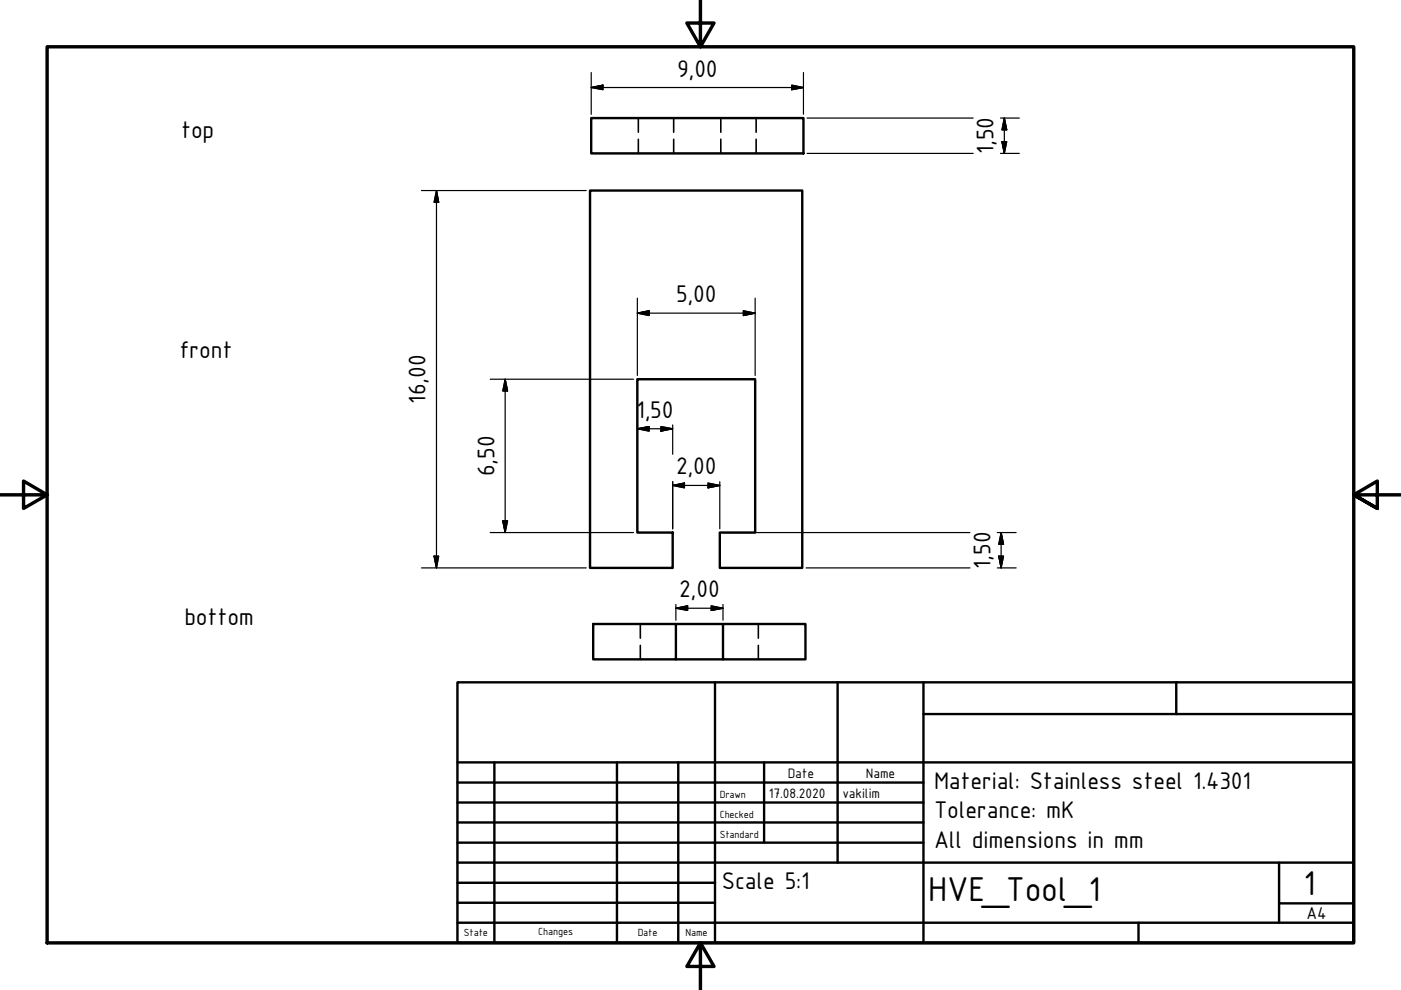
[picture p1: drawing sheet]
<svg xmlns="http://www.w3.org/2000/svg" width="297mm" height="210mm" viewBox="0 0 297 210" stroke-linecap="round" stroke-linejoin="round" font-family="sans-serif">
<!-- layer: Visible (ISO) -->
<path d="M125.3 25h45v7.5h-45zM125.1 40.4h45v80h-17.5v-7.5h7.5v-32.5h-25v32.5h7.5v7.5h-17.5zM125.8 132.3h17.5v7.5h-17.5zM143.3 139.8h10M143.3 132.3h10M153.3 132.3h17.5v7.5h-17.5z" fill="none" stroke="#000" stroke-width=".51"/>
<!-- layer: Hidden (ISO) -->
<path d="M135.3 25v3M135.3 29.5v3M142.8 25v3M142.8 29.5v3M152.8 25v3M152.8 29.5v3M160.3 25v3M160.3 29.5v3M135.8 132.3v3M135.8 136.8v3M160.8 132.3v3M160.8 136.8v3" fill="none" stroke="#000" stroke-width=".34"/>
<!-- layer: Border (ISO) -->
<path d="M148.5 -.1v10l-2.9-5h5.8l-2.9 5M10 9.9h277v190h-277zM0 104.9h10l-5-2.9v5.8l5-2.9M297 104.9h-10l5-2.9v5.8l-5-2.9 5 2.9M148.5 199.9l2.9 5h-5.8l2.9-5v10" fill="none" stroke="#000" stroke-width=".72"/>
<!-- layer: Title (ISO) -->
<g fill="none" stroke="#000" stroke-width=".51">
<path d="M97 144.7h190v55.2h-190zM151.6 144.7v55.2M177.6 144.7v38.2M195.8 151.4h91.2M195.8 144.7v55.2M249.4 144.7v6.7M97 165.9h98.8M97 170.2h98.8M97 174.4h98.8M97 178.7h98.8M97 161.6h190M104.8 161.6v38.3"/>
<path d="M130.8 161.6v38.3M143.8 161.6v38.3M162 161.6v17.1M97 195.6h190M97 182.9h190M97 187.2h54.6M97 191.4h54.6M241.4 195.6v4.3M271.2 191.5h15.8M271.2 182.9v12.7"/>
</g>
<!-- layer: Dimension (ISO) -->
<g fill="none" stroke="#000" stroke-width=".25">
<path d="M125.3 18.6l2.5-.6v1zM125.3 18.6h45M125.3 15.4v8.8M167.9 18l2.4 .6-2.4 .4zM170.3 15.4v8.8M171.1 32.5h35.2M171.1 25h35.2M212.1 32.5h4M212.1 25h4M212.4 30h1l-.5 2.5zM212.9 25l.5 2.5h-1zM212.9 25v7.5"/>
<path d="M89.4 40.4h34.9M92.5 40.4l.5 2.5h-1zM92.5 40.4v80M135.1 66.4l2.5-.5v1zM135.1 66.4h25M135.1 63.2v16.4M157.6 65.9l2.5 .5-2.5 .5zM160.1 63.2v16.4M103.9 80.4h30.4M107.1 80.4l.5 2.5h-1zM107.1 80.4v32.5M135.1 90.9l2.5-.5v1z"/>
<path d="M135.1 90.9h7.5M140.1 90.4l2.5 .5-2.5 .5zM142.6 90.1v6.2M92 117.9h1l-.5 2.5zM103.9 112.9h30.4M106.6 110.4h1l-.5 2.5zM142.6 102.9l2.5-.5v1zM142.6 102.9h10M142.6 102.1v10M150.1 102.4l2.5 .5-2.5 .5zM152.6 102.1v10M153.4 112.9h52.3"/>
<path d="M211.5 112.9h3.9M211.8 117.9h1l-.5 2.5zM212.3 112.9l.5 2.5h-1zM212.3 112.9v7.5M89.4 120.4h34.9M143.3 129l2.5-.5v.9zM143.3 129h10M143.3 128.2v3.3M150.8 128.5l2.5 .5-2.5 .4zM153.3 128.2v3.3M170.9 120.4h34.8M211.5 120.4h3.9"/>
</g>
<g fill="#000" stroke="#000" stroke-width=".25">
<path d="M125.3 18.6l2.5-.6zM125.3 18.6l2.5-.6v1zM167.9 19l2.4-.4zM167.9 18l2.4 .6-2.4 .4zM212.4 30l.5 2.5zM212.4 30h1l-.5 2.5zM212.9 25l.5 2.5zM212.9 25l.5 2.5h-1zM92.5 40.4l.5 2.5zM92.5 40.4l.5 2.5h-1zM135.1 66.4l2.5-.5zM135.1 66.4l2.5-.5v1z"/>
<path d="M157.6 66.9l2.5-.5zM157.6 65.9l2.5 .5-2.5 .5zM107.1 80.4l.5 2.5zM107.1 80.4l.5 2.5h-1zM135.1 90.9l2.5-.5zM135.1 90.9l2.5-.5v1zM140.1 91.4l2.5-.5zM140.1 90.4l2.5 .5-2.5 .5zM92 117.9l.5 2.5zM92 117.9h1l-.5 2.5zM106.6 110.4l.5 2.5zM106.6 110.4h1l-.5 2.5z"/>
<path d="M142.6 102.9l2.5-.5zM142.6 102.9l2.5-.5v1zM150.1 103.4l2.5-.5zM150.1 102.4l2.5 .5-2.5 .5zM211.8 117.9l.5 2.5zM211.8 117.9h1l-.5 2.5zM212.3 112.9l.5 2.5zM212.3 112.9l.5 2.5h-1zM143.3 129l2.5-.5zM143.3 129l2.5-.5v.9zM150.8 129.4l2.5-.4zM150.8 128.5l2.5 .5-2.5 .4z"/>
</g>
<g font-size="7.9">
<text x="196.8" y="191">HVE_Tool_1</text>
<text x="276.4" y="189.7">1</text>
</g>
<g font-size="5.5">
<text x="143.6" y="16.2">9,00</text>
<text x="38.4" y="29.3">top</text>
<text x="210.7" y="32.7" transform="rotate(-90 210.7 32.7)">1,50</text>
<text x="143.3" y="64.1">5,00</text>
<text x="38.1" y="75.8">front</text>
<text x="90.2" y="85.6" transform="rotate(-90 90.2 85.6)">16,00</text>
<text x="134.9" y="88.6">1</text>
<text x="136.7" y="88.6">,50</text>
<text x="104.8" y="100.9" transform="rotate(-90 104.8 100.9)">6,50</text>
<text x="143.3" y="100.6">2,00</text>
<text x="210" y="120.6" transform="rotate(-90 210 120.6)">1,50</text>
<text x="144" y="126.6">2,00</text>
<text x="39.1" y="132.6">bottom</text>
<text x="198" y="167.3">Material: Stainless steel 1.4301</text>
<text x="198" y="173.5">Tolerance: mK</text>
<text x="198" y="179.8">All dimensions in mm</text>
<text x="153.1" y="188.4">Scale 5:1</text>
</g>
<text font-size="3.9" x="277" y="194.8">A4</text>
<g font-size="3.1">
<text x="167" y="164.9">Date</text>
<text x="183.6" y="164.9">Name</text>
<text x="163" y="169.1">17.08.2020</text>
<text x="178.6" y="169.1">vakilim</text>
</g>
<g font-size="2.4">
<text x="152.6" y="169.1">Drawn</text>
<text x="152.6" y="173.4">Checked</text>
<text x="152.6" y="177.6">Standard</text>
<text x="98.3" y="198.5">State</text>
<text x="114.1" y="198.3">Changes</text>
<text x="135.2" y="198.5">Date</text>
<text x="145.4" y="198.5">Name</text>
</g>
</svg>
